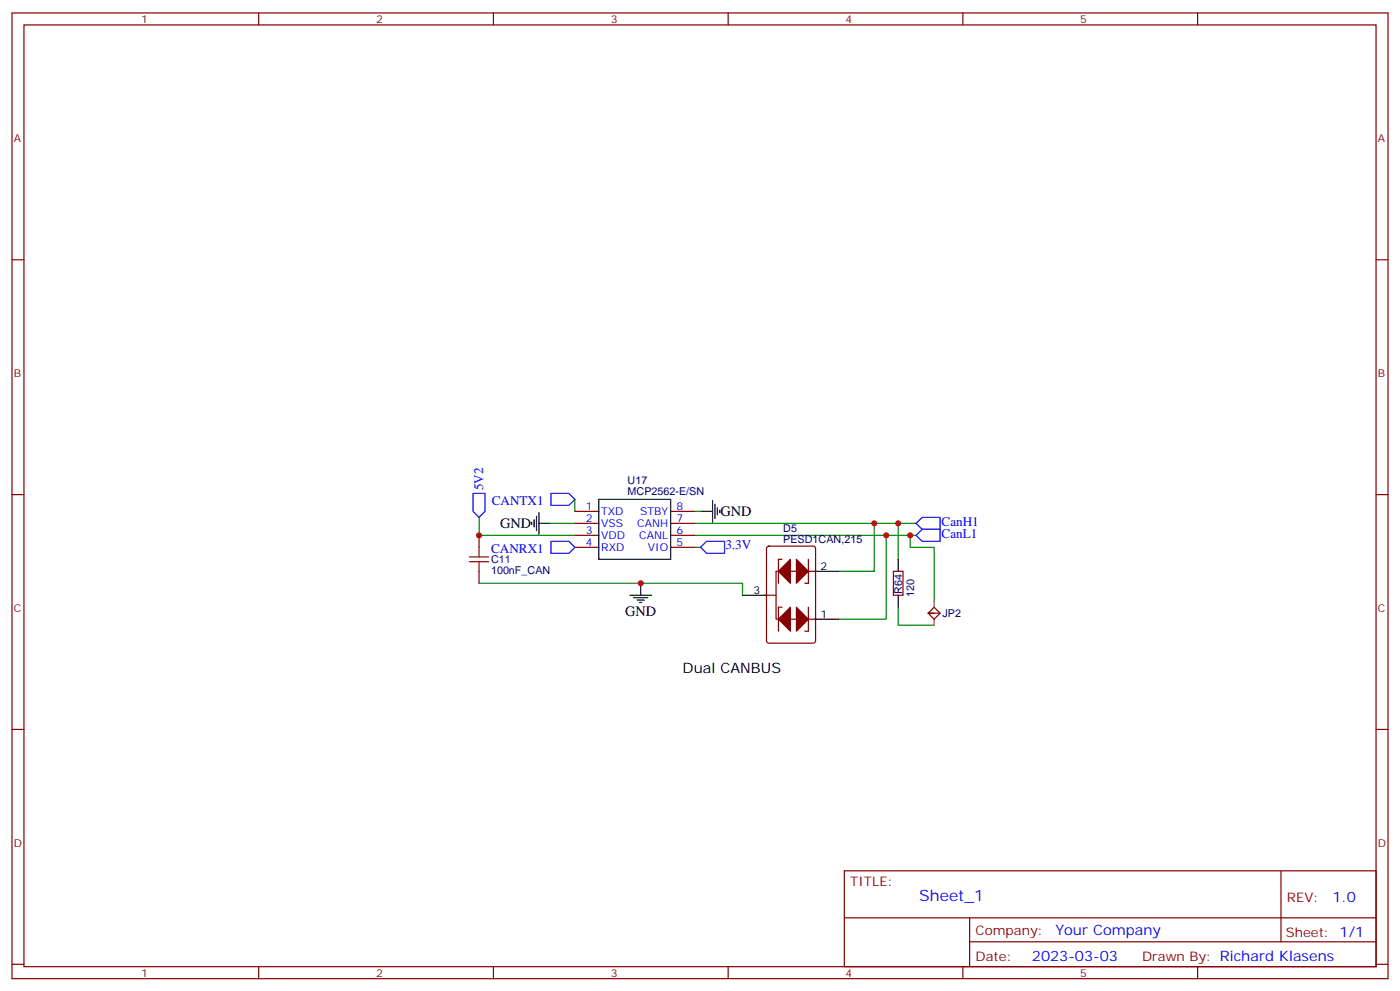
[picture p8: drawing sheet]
<svg xmlns="http://www.w3.org/2000/svg" width="412mm" height="292mm" viewBox="0 0 412 292" stroke-linecap="round" stroke-linejoin="round" font-family="sans-serif">
<g fill="none" stroke="#870000" stroke-width=".35">
<path d="M3.5 3.8h405.4v284.3h-405.4zM7.1 7.3h398.2v277.3h-398.2zM76.2 3.8v3.5M145.3 3.8v3.5M214.5 3.8v3.5M283.6 3.8v3.5M352.8 3.8v3.5M3.5 76.5h3.6M405.3 76.5h3.6M3.5 145.6h3.6M405.3 145.6h3.6M3.5 214.8h3.6"/>
<path d="M405.3 214.8h3.6M248.7 256.4h156.6v28.2h-156.6zM377.3 256.4v20.9M248.7 270.2h156.5M285.6 277.3h119.6M285.6 270.2v14.2M3.5 283.9h3.6M76.2 284.6v3.5M145.3 284.6v3.5M214.5 284.6v3.5M283.6 284.6v3.5M352.8 284.6v3.5"/>
<path d="M405.3 283.9h3.6"/>
</g>
<g fill="none" stroke="#008700" stroke-width=".35">
<path d="M141.1 152.3v5.3h28.2M162.3 154.1h7M169.3 147v3.6M204.6 154.1h65.3M204.6 157.6h65.3M204.6 150.6h1.8M257.5 154.1v14.1h-10.6M261.1 157.6v24.7h-14.2M264.6 154.1v10.6M268.1 157.6v3.5h7.1v15.9M141.1 171.7h77.6v3.6M204.6 161.1h1.8"/>
<path d="M264.6 178.8v5.3h10.6"/>
</g>
<path d="M139.3 145.3h3.6v5.3l-1.8 1.7-1.8-1.7zM162.3 145.3h5.3l1.7 1.7-1.7 1.8h-5.3zM162.3 159.4h5.3l1.7 1.7-1.7 1.8h-5.3zM269.9 154.1l1.7-1.8h5.3v3.6h-5.3zM271.6 155.9h5.3v3.5h-5.3l-1.7-1.8zM206.4 161.1l1.7-1.7h5.3v3.5h-5.3z" fill="none" stroke="#00f" stroke-width=".35"/>
<g fill="none" stroke="#000" stroke-width=".35">
<path d="M156.6 153.7v.7M157.3 153v2.2M158 152v4.2M158.7 154.1h3.6M158.7 150.9v6.4M206.4 150.6h3.5M209.9 147.4v6.3M210.6 148.4v4.3M211.3 149.5v2.1M212 150.2v.7M185.6 175.3h6.3M186.6 176h4.3"/>
<path d="M187.7 176.7h2.1M188.4 177.4h.7M188.7 171.7v3.6"/>
</g>
<g fill="#c00">
<circle cx="268.1" cy="157.6" r=".88"/>
<circle cx="141.1" cy="157.6" r=".88"/>
<circle cx="257.5" cy="154.1" r=".88"/>
<circle cx="264.6" cy="154.1" r=".88"/>
<circle cx="261.1" cy="157.6" r=".88"/>
<circle cx="188.7" cy="171.7" r=".88"/>
</g>
<path d="M176.4 147h21.2v17.7h-21.2zM264.6 164.7v3.5M264.6 175.3v3.5" fill="none" stroke="#000" stroke-width=".35"/>
<g fill="none" stroke="#870000" stroke-width=".35">
<path d="M141.1 157.6v3.5M169.3 150.6h7.1M169.3 154.1h7.1M169.3 157.6h7.1M197.6 150.6h7M197.6 154.1h7M197.6 157.6h7M141.1 168.2v3.5M169.3 161.1h7.1M197.6 161.1h7M263.2 168.2h2.8v7.1h-2.8zM275.2 178.8l1.7 1.8h-3.5z"/>
<path d="M275.2 180.6h-1.8l1.8 1.7 1.7-1.7"/>
</g>
<path d="M138.3 165.4h5.6M138.3 164h5.6M141.1 161.1v2.9M141.1 165.4v2.8" fill="none" stroke="#a10000" stroke-width=".35"/>
<path d="M275.2 177v1.8M275.2 182.3v1.8" fill="none" stroke="#a64a4a" stroke-width=".35"/>
<path d="M226 161l.5-.2h13l.7 .4v27.5l-.4 .6-13.3 .1-.7-.5v-27.4z" fill="#fff" stroke="#870000" stroke-width=".35"/>
<path d="M218.7 175.3h7.1M239.9 168.2h7M239.9 182.3h7" fill="none" stroke="#000" stroke-width=".35"/>
<g fill="#870000" stroke="#870000" stroke-width=".35">
<path d="M234.6 178.8l3.5 3.5-3.5 3.5z"/>
<path d="M229.3 182.3l3.5-3.5v7z"/>
<path d="M229.3 168.2l3.5-3.5v7z"/>
<path d="M234.6 164.7l3.5 3.5-3.5 3.5z"/>
</g>
<path d="M225.4 175.3h3.2M230.4 178.8h-1.1v7M230.4 164.7h-1.1v7M238.1 164.7v7h-1M238.1 178.8v7h-1M239.9 168.2h-11.3v14.1h11.3" fill="none" stroke="#870000" stroke-width=".35"/>
<text font-size="4.6" fill="#00f" x="270.8" y="265.4">Sheet_1</text>
<g font-size="4.2">
<text x="147.3" y="155.5">GND</text>
<text x="212.2" y="152">GND</text>
<text x="184.2" y="181.3">GND</text>
<text x="201.1" y="198.2">Dual CANBUS</text>
</g>
<g font-size="4.2" fill="#00f">
<text x="392.5" y="265.7">1.0</text>
<text x="310.9" y="275.2">Your Company</text>
<text x="304" y="283">2023-03-03</text>
</g>
<g font-size="3.9" fill="#00f">
<text x="142.3" y="144.3" transform="rotate(-90 142.3 144.3)">5V2</text>
<text x="144.9" y="148.8">CANTX1</text>
<text x="277.4" y="154.8">CanH1</text>
<text x="213.7" y="161.8">3.3V</text>
<text x="277.4" y="158.3">CanL1</text>
<text x="144.7" y="162.9">CANRX1</text>
</g>
<g font-size="3.9" fill="#800">
<text x="250.5" y="261">TITLE:</text>
<text x="379.1" y="265.7">REV:</text>
<text x="287.4" y="275.2">Company:</text>
<text x="378.7" y="275.8">Sheet: 1/1</text>
<text x="287.4" y="282.9">Date:</text>
<text x="336.4" y="282.9">Drawn By: Richard Klasens</text>
</g>
<g font-size="3.2" fill="#800">
<text x="41.6" y="6.8">1</text>
<text x="110.8" y="6.8">2</text>
<text x="179.9" y="6.8">3</text>
<text x="249.1" y="6.8">4</text>
<text x="318.2" y="6.8">5</text>
<text x="4.1" y="41.9">A</text>
<text x="405.9" y="41.9">A</text>
<text x="4.1" y="111.1">B</text>
<text x="405.9" y="111.1">B</text>
<text x="4.1" y="180.2">C</text>
<text x="405.9" y="180.2">C</text>
<text x="4.1" y="249.3">D</text>
<text x="405.9" y="249.3">D</text>
<text x="41.6" y="287.6">1</text>
<text x="110.8" y="287.6">2</text>
<text x="179.9" y="287.6">3</text>
<text x="249.1" y="287.6">4</text>
<text x="318.2" y="287.6">5</text>
</g>
<g font-size="3.2" fill="#000080">
<text x="184.9" y="142.6">U17</text>
<text x="184.9" y="145.8">MCP2562-E/SN</text>
<text x="230.7" y="159.7">PESD1CAN,215</text>
<text x="230.7" y="156.7">D5</text>
<text x="144.6" y="165.9">C11</text>
<text x="144.6" y="169">100nF_CAN</text>
<text x="265.7" y="174.8" transform="rotate(-90 265.7 174.8)">R64</text>
<text x="269.3" y="175.7" transform="rotate(-90 269.3 175.7)">120</text>
<text x="277.6" y="181.7">JP2</text>
</g>
<g font-size="3.2" fill="#00f">
<text x="172.6" y="150.2">1</text>
<text x="172.6" y="153.7">2</text>
<text x="177.1" y="151.6">TXD</text>
<text x="177.1" y="155.2">VSS</text>
<text x="187.7" y="155.2">CANH</text>
<text x="188.6" y="151.6">STBY</text>
<text x="199.3" y="153.7">7</text>
<text x="199.3" y="150.2">8</text>
<text x="172.6" y="157.3">3</text>
<text x="172.6" y="160.8">4</text>
<text x="177.1" y="158.7">VDD</text>
<text x="188.3" y="158.7">CANL</text>
<text x="199.3" y="160.8">5</text>
<text x="199.3" y="157.3">6</text>
<text x="177.1" y="162.2">RXD</text>
<text x="190.8" y="162.2">VIO</text>
</g>
<g font-size="3.2">
<text x="241.7" y="167.9">2</text>
<text x="222" y="174.9">3</text>
<text x="241.7" y="182">1</text>
</g>
</svg>
